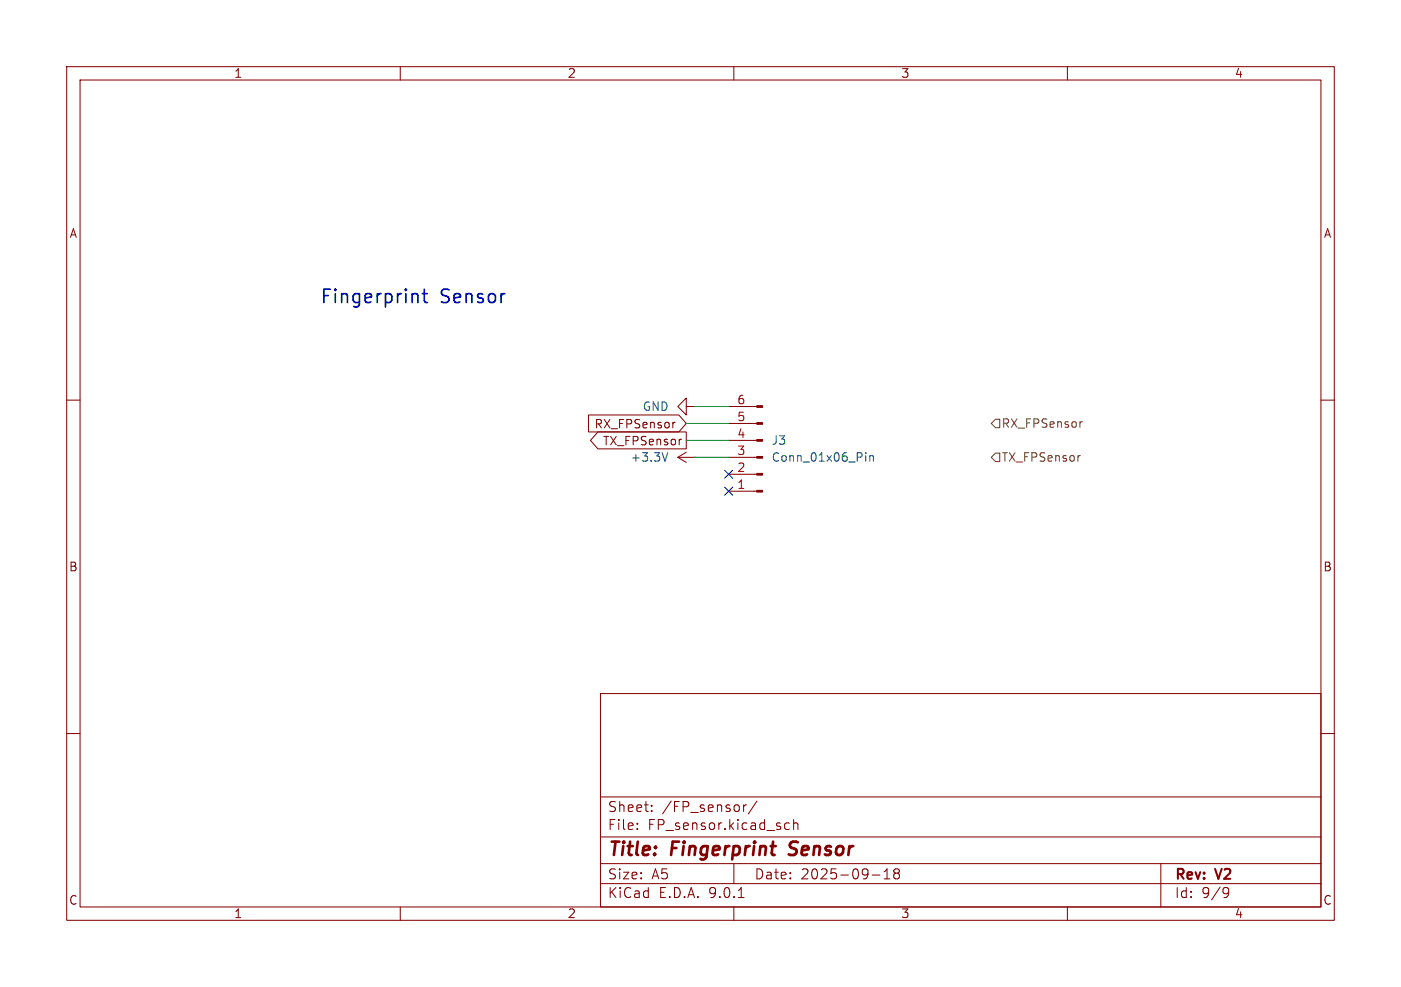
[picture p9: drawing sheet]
<svg xmlns="http://www.w3.org/2000/svg" width="210mm" height="148mm" viewBox="0 0 210 148" stroke-linecap="round" stroke-linejoin="round" font-family="sans-serif">
<g fill="none" stroke="#840000" stroke-width=".15">
<path d="M10 10h190v128h-190zM12 12h186v124h-186zM60 10v2M110 10v2M160 10v2M10 60h2M88.2 62.2h13.6l1.1 1.3-1.1 1.3h-13.6zM89.6 64.8h13.3v2.5h-13.3l-1.1-1.3zM101.2 63.3l-.3 .1M101.6 68.6l1.3 .7M101.6 68.6h2.5M102.2 65.9h-.3"/>
<path d="M102.9 61v-1.3l-1.3 1.3 1.3 1.2v-1.2h1.2M102.9 67.8l-1.3 .8M104.1 68.6h.1M104.1 61h.1M109.2 68.6h4.2M109.2 73.7h4.2M109.2 71.1h4.2M109.2 66h4.2M109.2 63.5h4.2M109.2 61h4.2M198 60h2M10 110h2"/>
<path d="M90 104h108v32h-108zM90 119.5h108M198 110h2M60 136v2M90 132.5h108M90 129.5h108M90 125.5h108M95.5 124.2v.2M95.5 123.5v.1M97.7 121.5v.2M97.7 120.8v.1M110 136v2"/>
<path d="M110 129.5v3M110.7 134.6h.8M111.5 120.7v1M111.9 120.7l-.3 .1-.1 .2M113.5 120.1l-1.3 1.9M117.6 124.1l.3 .3 .4-.1M118.3 123.5l-.4-.1-.3 .3M119 123.5a.37 .37 0 0 1 .6 .1v.8M119 122.9v1.5M130.8 131.2h1.1M132.5 131.8h.9M132.5 130.7l.5-.4v1.5"/>
<path d="M134.3 130.9l-.3 .3v.4l.3 .2 .4-.1 .1-.2v-.4l-.3-.2M134.3 130.9l-.3-.3v-.2l.3-.1 .4 .1 .1 .2v.2l-.3 .1M134.3 130.9h.2M160 136v2M174 129.5v6.5M183.6 133.1h.3l.2 .1a.99 .99 0 0 1-.3 1.4h-.3M184.2 133.7l-.3 .3h-.3"/>
</g>
<path d="M118.2 128.1l.3 .1M118.5 126.4l-.1 .2 .1 .4" fill="none" stroke="#840000" stroke-width=".4"/>
<path d="M100.1 67.9l-.4 1.3M129.8 67.9v.1M129.8 68.3v.9M130.4 68.3v.9M130.4 68.4l.2-.1 .3 .1v.8" fill="none" stroke="#006464" stroke-width=".15"/>
<g fill="#840000" stroke="#840000" stroke-width=".15">
<path d="M113.4 73.5h.9v.3h-.9z"/>
<path d="M113.4 71h.9v.2h-.9z"/>
<path d="M113.4 68.5h.9v.2h-.9z"/>
<path d="M113.4 65.9h.9v.3h-.9z"/>
<path d="M113.4 63.4h.9v.2h-.9z"/>
<path d="M113.4 60.8h.9v.3h-.9z"/>
</g>
<path d="M149.2 62.9h.7v1.2h-.7l-.6-.6zM149.2 67.9h.7v1.3h-.7l-.6-.6zM161.9 68.3l-.2 .1M162.2 63.2l-.3 .2" fill="none" stroke="#725600" stroke-width=".15"/>
<path d="M102.9 66h6.3M102.9 63.5h6.3M104.1 61h5.1M104.1 68.6h5.1" fill="none" stroke="#009600" stroke-width=".15"/>
<path d="M108.6 73.1l1.2 1.2M108.6 70.5l1.2 1.2M109.8 73.1l-1.2 1.2M109.8 70.5l-1.2 1.2" fill="none" stroke="#000084" stroke-width=".15"/>
<path d="M62.1 44l.4 .1 .1 .2v1.1M63.3 44h.8M63.6 43.4v1.7l.1 .2 .4 .1" fill="none" stroke="#0000c2" stroke-width=".25"/>
<g font-size="2.8" fill="#0000c2">
<text x="47.9" y="45.8">Fingerprint</text>
<text x="66" y="45.8">Sensor</text>
</g>
<g font-size="2.8" fill="#840000">
<text x="91" y="128.9">Title:</text>
<text x="100.7" y="128.9">Fingerprint</text>
<text x="119.2" y="128.9">Sensor</text>
</g>
<g font-size="2.1" fill="#840000">
<text x="91" y="124.7">File:</text>
<text x="91" y="122">Sheet:</text>
<text x="97.1" y="124.7">FP_sensor.kicad_sch</text>
<text x="99.2" y="122">/FP_sensor/</text>
<text x="91" y="134.9">KiCad</text>
<text x="91" y="132.1">Size:</text>
<text x="97.7" y="132.1">A5</text>
<text x="98.7" y="134.9">E.D.A.</text>
<text x="106.3" y="134.9">9.0.1</text>
<text x="113" y="132.1">Date:</text>
<text x="120" y="132.1">2025-09-18</text>
<text x="176" y="132.3">Rev:</text>
<text x="176" y="134.9">Id:</text>
<text x="180.1" y="134.9">9/9</text>
<text x="182.4" y="132.3">V2</text>
</g>
<g font-size="1.8" fill="#840000">
<text x="35" y="11.9">1</text>
<text x="85" y="11.9">2</text>
<text x="135" y="11.9">3</text>
<text x="185" y="11.9">4</text>
<text x="10.3" y="35.9">A</text>
<text x="198.4" y="35.9">A</text>
<text x="89" y="64.5">RX_FPSensor</text>
<text x="90.3" y="67">TX_FPSensor</text>
<text x="10.3" y="85.9">B</text>
<text x="198.3" y="85.9">B</text>
<text x="10.3" y="135.9">C</text>
<text x="35" y="137.9">1</text>
<text x="85" y="137.9">2</text>
<text x="135" y="137.9">3</text>
<text x="185" y="137.9">4</text>
<text x="198.3" y="135.9">C</text>
</g>
<g font-size="1.8" fill="#006464">
<text x="96.2" y="61.8">GND</text>
<text x="94.4" y="69.4">+3.3V</text>
<text x="115.6" y="66.9">J3</text>
<text x="115.6" y="69.4">Conn_01x06_Pin</text>
</g>
<g font-size="1.8" fill="#a90000">
<text x="110.4" y="65.8">4</text>
<text x="110.4" y="63.2">5</text>
<text x="110.4" y="60.7">6</text>
<text x="110.4" y="70.9">2</text>
<text x="110.4" y="68.3">3</text>
<text x="110.4" y="73.4">1</text>
</g>
<g font-size="1.8" fill="#725600">
<text x="150.1" y="64.4">RX_FPSensor</text>
<text x="150.1" y="69.4">TX_FPSensor</text>
</g>
</svg>
